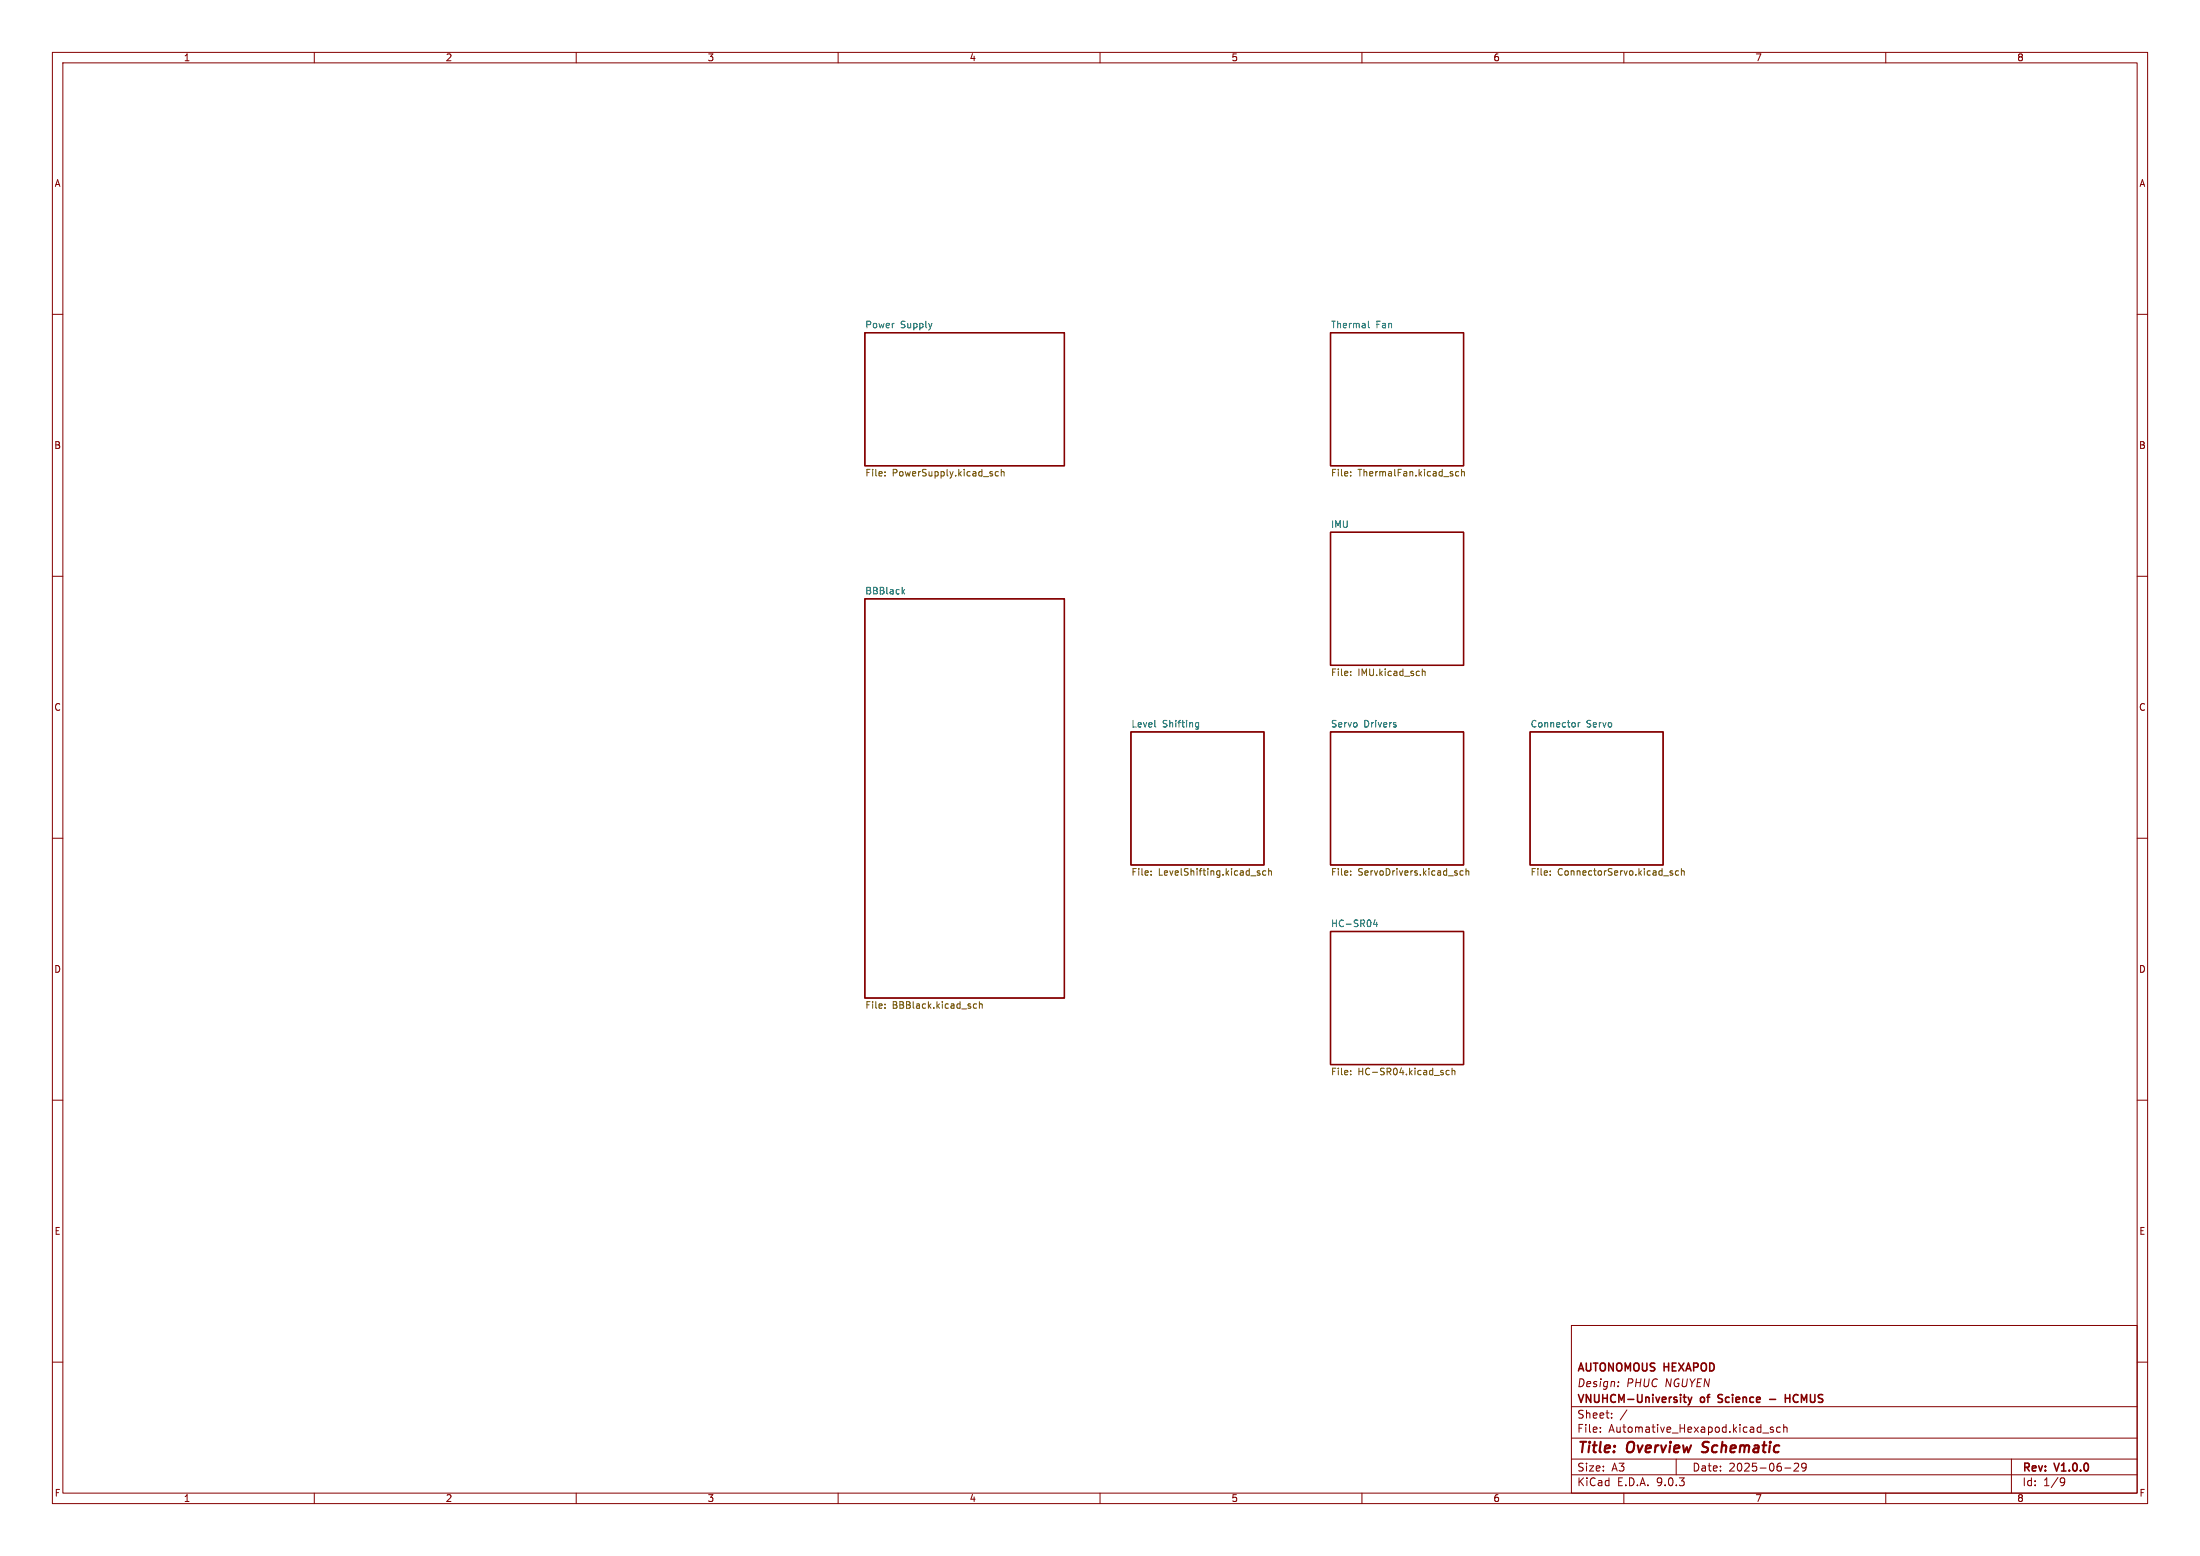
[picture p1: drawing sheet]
<svg xmlns="http://www.w3.org/2000/svg" width="420mm" height="297mm" viewBox="0 0 420 297" stroke-linecap="round" stroke-linejoin="round" font-family="sans-serif">
<g fill="none" stroke="#840000" stroke-width=".19">
<path d="M10 10h400v277h-400zM12 12h396v273h-396zM60 10v2M110 10v2M160 10v2M210 10v2M260 10v2M310 10v2M360 10v2M10 60h2M408 60h2M10 110h2"/>
<path d="M408 110h2M10 160h2M408 160h2M10 210h2M408 210h2M300 253h108v32h-108zM10 260h2M300 278.5h108M300 274.5h108M300 268.5h108M305.5 273.2v.2M305.5 272.5v.1"/>
<path d="M307.7 270.5v.2M307.7 269.8v.1M308.9 264.5v.2M309 263.8v.1M310.6 269.1l-1.3 1.9M320 278.5v3M336.5 273.5h1.2M338.5 272.5l-.3-.1-.3 .2 .1 .2 .5 .2v.3h-.6M339.9 272.5l-.5-.1-.2 .3 .1 .6h.6M340.5 272.5l.2-.1 .4 .1 .1 .9M340.5 271.9v1.5M342.5 279.4l.6-.1 .2 .1 .1 .3-1 1.1h1"/>
<path d="M344.8 279.9l-.3 .3h-.3l-.3-.3 .2-.5 .4-.1 .2 .1a.99 .99 0 0 1-.3 1.4h-.3M384 278.5v6.5M408 260h2M60 285v2M110 285v2M160 285v2M210 285v2M260 285v2M300 281.5h108M310 285v2M340.7 280.2h1.2M360 285v2"/>
<path d="M393.6 282.1l.5 .1a.99 .99 0 0 1-.4 1.4h-.3M394.2 282.7l-.3 .3h-.3"/>
</g>
<path d="M324.9 277.1l.2 .1M325.2 275.4l-.1 .6" fill="none" stroke="#840000" stroke-width=".4"/>
<path d="M321.3 266.7h.6M321.6 267.6l.3 .1M322.3 266.7l.3 1M322.6 267.7l-.3 .5M323 266.7l-.4 1M328 267.6l.2 .1M328 266.3v.5M337.8 267.1h1.2M340.8 266.2v1.5M340.8 266.9h.9M341.7 266.2v1.5" fill="none" stroke="#840000" stroke-width=".3"/>
<path d="M165.1 63.5h38.1v25.4h-38.1zM254 63.5h25.4v25.4h-25.4zM165.1 114.3h38.1v76.2h-38.1zM254 101.6h25.4v25.4h-25.4zM215.9 139.7h25.4v25.4h-25.4zM254 139.7h25.4v25.4h-25.4zM292.1 139.7h25.4v25.4h-25.4zM254 177.8h25.4v25.4h-25.4z" fill="none" stroke="#840000" stroke-width=".25"/>
<path d="M261.2 61.3v1.1l.2 .2M172.3 112.9l.4 .5M172.7 112.5l-.5 .5M220.5 138.7l.2 .1M228.3 138.7l.2 .1 .3-.1M228.8 138l-.3-.1-.2 .1M228.8 137.9v1.1l-.2 .2-.3-.1M266.5 138.4v.3M301.3 137.9v.9M301.6 137.9l-.3 .3M262.5 175.5l-.3 1h.8M262.8 176v.9" fill="none" stroke="#006464" stroke-width=".19"/>
<g fill="none" stroke="#725600" stroke-width=".19">
<path d="M168.9 90.1v.1M168.9 90.7v.2M190.6 90.1l-.4-.1-.2 .3 .1 .5h.5M191.1 90.1l.2-.1 .3 .1 .1 .8M191.1 89.6v1.3M257.8 90.1v.1M257.8 90.7v.2M278.5 90.1l-.4-.1-.2 .3 .1 .5h.5M279 90.1l.2-.1 .3 .1 .1 .8M279 89.6v1.3M257.8 128.2v.1M257.8 128.8v.2"/>
<path d="M271.5 127.7v1.3M271.5 128.2l.2-.1 .3 .1 .1 .8M219.7 166.9v.2M219.7 166.3v.1M240.1 166.6l.4 .1 .1 .2-.2 .2-.4-.1M240.1 166.3h.4M241.6 166.3l-.3-.1-.3 .3 .2 .5h.4M242.2 166.3l.2-.1 .3 .1v.8M242.2 165.8v1.3M257.8 166.9v.2M257.8 166.3v.1M279.3 166.3l-.3-.1-.3 .3 .1 .5h.5"/>
<path d="M279.9 166.3l.1-.1 .3 .1 .1 .8M279.9 165.8v1.3M295.9 166.9v.2M295.9 166.3v.1M318.9 166.6l.5 .2-.1 .2-.4 .1M318.9 166.3h.4M320.4 166.3l-.3-.1-.3 .3 .2 .5h.4M321 166.3l.2-.1 .3 .1v.8M321 165.8v1.3M168.9 192.3v.2M168.9 191.7v.1M185.8 192.2l.3 .3 .3-.1"/>
<path d="M186.4 191.7l-.3-.1-.3 .3M187 191.7l.2-.1 .3 .1v.8M187 191.2v1.3M257.8 204.4v.1M257.8 205v.2M276.7 204.4l-.4-.1-.2 .3 .1 .5h.5M277.2 204.4l.2-.1 .3 .1v.8M277.2 203.9v1.3"/>
</g>
<g font-size="2.8" fill="#840000">
<text x="301" y="277.9">Title:</text>
<text x="310.6" y="277.9">Overview</text>
<text x="325.8" y="277.9">Schematic</text>
</g>
<g font-size="2.1" fill="#840000">
<text x="301" y="262.2">AUTONOMOUS HEXAPOD</text>
<text x="301" y="268.2">VNUHCM-University</text>
<text x="301" y="265">Design:</text>
<text x="310.4" y="265">PHUC NGUYEN</text>
<text x="324.7" y="268.2">of</text>
<text x="328.7" y="268.2">Science</text>
<text x="342.7" y="268.2">HCMUS</text>
<text x="301" y="273.7">File:</text>
<text x="301" y="271">Sheet:</text>
<text x="307.1" y="273.7">Automative_Hexapod.kicad_sch</text>
<text x="301" y="281.1">Size:</text>
<text x="307.6" y="281.1">A3</text>
<text x="323" y="281.1">Date:</text>
<text x="330" y="281.1">2025-06-29</text>
<text x="386" y="281.3">Rev:</text>
<text x="392.4" y="281.3">V1.0.0</text>
<text x="301" y="283.9">KiCad</text>
<text x="308.7" y="283.9">E.D.A.</text>
<text x="316.3" y="283.9">9.0.3</text>
<text x="386" y="283.9">Id:</text>
<text x="390.1" y="283.9">1/9</text>
</g>
<g font-size="1.8" fill="#840000">
<text x="35" y="11.9">1</text>
<text x="85" y="11.9">2</text>
<text x="135" y="11.9">3</text>
<text x="185" y="11.9">4</text>
<text x="235" y="11.9">5</text>
<text x="285" y="11.9">6</text>
<text x="335" y="11.9">7</text>
<text x="385" y="11.9">8</text>
<text x="10.3" y="35.9">A</text>
<text x="408.3" y="35.9">A</text>
<text x="10.3" y="85.9">B</text>
<text x="408.2" y="85.9">B</text>
<text x="10.3" y="135.9">C</text>
<text x="408.2" y="135.9">C</text>
<text x="10.3" y="185.9">D</text>
<text x="408.2" y="185.9">D</text>
<text x="10.3" y="235.9">E</text>
<text x="408.3" y="235.9">E</text>
<text x="10.3" y="285.9">F</text>
<text x="35" y="286.9">1</text>
<text x="85" y="286.9">2</text>
<text x="135" y="286.9">3</text>
<text x="185" y="286.9">4</text>
<text x="235" y="286.9">5</text>
<text x="285" y="286.9">6</text>
<text x="335" y="286.9">7</text>
<text x="385" y="286.9">8</text>
<text x="408.3" y="285.9">F</text>
</g>
<g font-size="1.8" fill="#006464">
<text x="165.1" y="62.7">Power</text>
<text x="171.9" y="62.7">Supply</text>
<text x="254" y="62.7">Thermal</text>
<text x="262.7" y="62.7">Fan</text>
<text x="254" y="100.8">IMU</text>
<text x="165.1" y="113.5">BBBlack</text>
<text x="215.9" y="138.9">Level</text>
<text x="221.9" y="138.9">Shifting</text>
<text x="254" y="138.9">Servo</text>
<text x="260.4" y="138.9">Drivers</text>
<text x="292.1" y="138.9">Connector</text>
<text x="302.8" y="138.9">Servo</text>
<text x="254" y="177">HC-SR04</text>
</g>
<g font-size="1.8" fill="#725600">
<text x="165.1" y="91.3">File:</text>
<text x="170.3" y="91.3">PowerSupply.kicad_sch</text>
<text x="254" y="91.3">File:</text>
<text x="259.2" y="91.3">ThermalFan.kicad_sch</text>
<text x="254" y="129.4">File:</text>
<text x="259.2" y="129.4">IMU.kicad_sch</text>
<text x="215.9" y="167.5">File:</text>
<text x="221.1" y="167.5">LevelShifting.kicad_sch</text>
<text x="254" y="167.5">File:</text>
<text x="259.2" y="167.5">ServoDrivers.kicad_sch</text>
<text x="292.1" y="167.5">File:</text>
<text x="297.3" y="167.5">ConnectorServo.kicad_sch</text>
<text x="165.1" y="192.9">File:</text>
<text x="170.3" y="192.9">BBBlack.kicad_sch</text>
<text x="254" y="205.6">File:</text>
<text x="259.2" y="205.6">HC-SR04.kicad_sch</text>
</g>
</svg>
